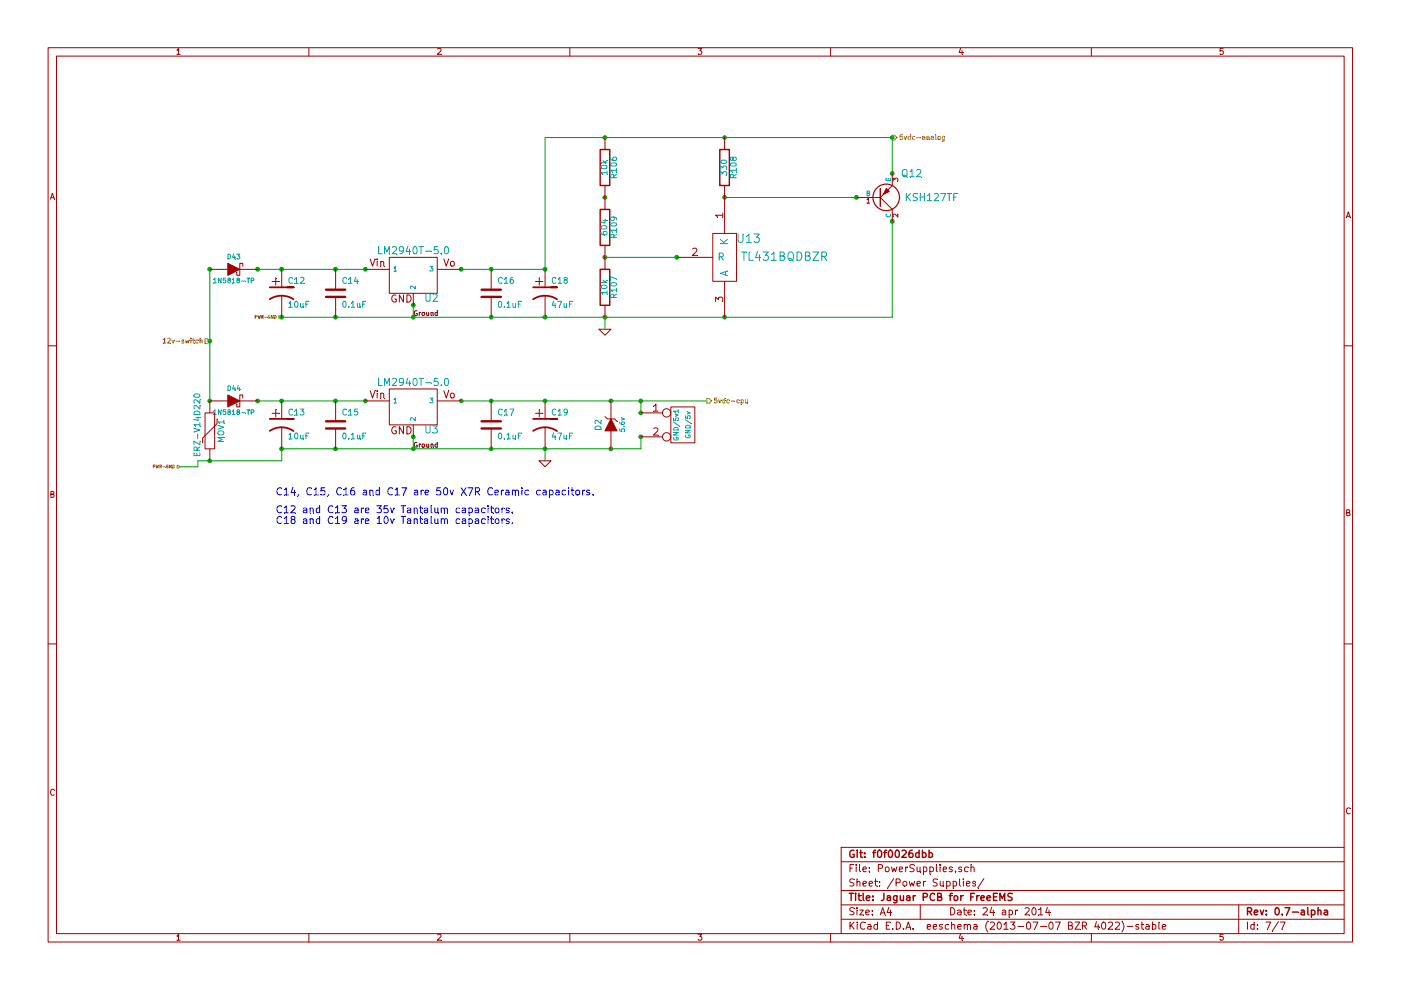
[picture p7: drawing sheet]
EESchema Schematic File Version 2
LIBS:opto
LIBS:power
LIBS:conn
LIBS:transistors
LIBS:device
LIBS:Jaguar
LIBS:Jaguar-cache
EELAYER 27 0
EELAYER END
$Descr A4 11693 8268
encoding utf-8
Sheet 7 7
Title "Jaguar PCB for FreeEMS"
Date "24 apr 2014"
Rev "0.7-alpha"
Comp "Git: f0f0026dbb"
Comment1 ""
Comment2 ""
Comment3 ""
Comment4 ""
$EndDescr
Connection ~ 7450 1850
Connection ~ 7150 1650
Connection ~ 7450 1450
$Comp
L PNP-BCE Q12
U 1 1
P 7350 1650
F 0 "Q12" H 7700 1450 60  0000 R CNN
F 1 "KSH127TF" H 8000 1650 60  0000 R CNN
F 2 "" H 7350 1650 60  0001 C CNN
F 3 "" H 7350 1650 60  0001 C CNN
	1    7350 1650
	1    0    0    1   
$EndComp
Connection ~ 5350 3650
Connection ~ 5350 3450
Wire Wire Line
	5350 3750 2350 3750
Wire Wire Line
	5350 3750 5350 3650
Wire Wire Line
	5900 3350 3850 3350
Connection ~ 5100 3750
Connection ~ 5100 3350
Wire Wire Line
	7450 1850 7450 2650
Connection ~ 6050 1150
Connection ~ 5050 1150
Wire Wire Line
	4550 2250 4550 1150
Wire Wire Line
	4550 2250 3850 2250
Connection ~ 1750 2250
Connection ~ 2150 2250
Wire Wire Line
	3050 2250 2150 2250
Wire Wire Line
	4550 3750 4550 3850
Wire Wire Line
	2350 3750 2350 3850
Connection ~ 1750 3350
Connection ~ 1750 3850
Connection ~ 3450 2650
Wire Wire Line
	3450 2650 3450 2550
Connection ~ 4550 3750
Connection ~ 4550 3350
Connection ~ 4100 3750
Connection ~ 4100 3350
Connection ~ 3850 3350
Connection ~ 3450 3650
Connection ~ 2350 3750
Connection ~ 2800 3750
Connection ~ 3050 3350
Connection ~ 2800 3350
Connection ~ 2350 3350
Connection ~ 2350 2650
Connection ~ 2800 2650
Connection ~ 3450 2550
Connection ~ 4100 2650
Connection ~ 4550 2650
Connection ~ 4550 2250
Connection ~ 4100 2250
Connection ~ 3850 2250
Connection ~ 3050 2250
Connection ~ 2800 2250
Connection ~ 2350 2250
Wire Wire Line
	3450 3750 3450 3650
Connection ~ 3450 3750
Wire Wire Line
	5050 2650 5050 2750
Wire Wire Line
	1750 2250 1750 3350
Connection ~ 1750 2850
Wire Wire Line
	1500 3900 1650 3900
Wire Wire Line
	1650 3900 1650 3850
Wire Wire Line
	1650 3850 2350 3850
Wire Wire Line
	3050 3350 2150 3350
Connection ~ 2150 3350
Connection ~ 5050 2650
Wire Wire Line
	5650 2150 5050 2150
Wire Wire Line
	7150 1650 6050 1650
Connection ~ 6050 2650
Connection ~ 6050 1650
Connection ~ 5650 2150
Connection ~ 5050 2150
Connection ~ 5050 1650
Wire Wire Line
	7450 1450 7450 1150
Connection ~ 7450 1150
Wire Wire Line
	7450 2650 2350 2650
Wire Wire Line
	7450 1150 4550 1150
Wire Wire Line
	5350 3450 5350 3350
Connection ~ 5350 3350
$Comp
L CONN_2 GND/5v1
U 1 1
P 5700 3550
F 0 "GND/5v1" V 5650 3550 40  0000 C CNN
F 1 "GND/5v" V 5750 3550 40  0000 C CNN
F 2 "" H 5700 3550 60  0001 C CNN
F 3 "" H 5700 3550 60  0001 C CNN
	1    5700 3550
	1    0    0    -1  
$EndComp
$Comp
L ZENER D2
U 1 1
P 5100 3550
F 0 "D2" H 5100 3650 50  0000 C CNN
F 1 "5.6v" H 5100 3450 40  0000 C CNN
F 2 "" H 5100 3550 60  0001 C CNN
F 3 "" H 5100 3550 60  0001 C CNN
	1    5100 3550
	0    -1   -1   0   
$EndComp
$Comp
L R R106
U 1 1
P 5050 1400
F 0 "R106" V 5130 1400 50  0000 C CNN
F 1 "10k" V 5050 1400 50  0000 C CNN
F 2 "" H 5050 1400 60  0001 C CNN
F 3 "" H 5050 1400 60  0001 C CNN
	1    5050 1400
	1    0    0    -1  
$EndComp
$Comp
L R R108
U 1 1
P 6050 1400
F 0 "R108" V 6130 1400 50  0000 C CNN
F 1 "330" V 6050 1400 50  0000 C CNN
F 2 "" H 6050 1400 60  0001 C CNN
F 3 "" H 6050 1400 60  0001 C CNN
	1    6050 1400
	1    0    0    -1  
$EndComp
$Comp
L R R109
U 1 1
P 5050 1900
F 0 "R109" V 5130 1900 50  0000 C CNN
F 1 "604" V 5050 1900 50  0000 C CNN
F 2 "" H 5050 1900 60  0001 C CNN
F 3 "" H 5050 1900 60  0001 C CNN
	1    5050 1900
	1    0    0    -1  
$EndComp
$Comp
L R R107
U 1 1
P 5050 2400
F 0 "R107" V 5130 2400 50  0000 C CNN
F 1 "10k" V 5050 2400 50  0000 C CNN
F 2 "" H 5050 2400 60  0001 C CNN
F 3 "" H 5050 2400 60  0001 C CNN
	1    5050 2400
	1    0    0    -1  
$EndComp
$Comp
L TL431LP U13
U 1 1
P 6050 2150
F 0 "U13" H 5850 2300 70  0000 C CNN
F 1 "TL431BQDBZR" H 5550 2150 70  0000 C CNN
F 2 "" H 6050 2150 60  0001 C CNN
F 3 "" H 6050 2150 60  0001 C CNN
	1    6050 2150
	-1   0    0    -1  
$EndComp
$Comp
L DIODESCH D44
U 1 1
P 1950 3350
F 0 "D44" H 1950 3450 40  0000 C CNN
F 1 "1N5818-TP" H 1950 3250 40  0000 C CNN
F 2 "" H 1950 3350 60  0001 C CNN
F 3 "" H 1950 3350 60  0001 C CNN
	1    1950 3350
	1    0    0    -1  
$EndComp
$Comp
L DIODESCH D43
U 1 1
P 1950 2250
F 0 "D43" H 1950 2350 40  0000 C CNN
F 1 "1N5818-TP" H 1950 2150 40  0000 C CNN
F 2 "" H 1950 2250 60  0001 C CNN
F 3 "" H 1950 2250 60  0001 C CNN
	1    1950 2250
	1    0    0    -1  
$EndComp
Text HLabel 2350 2650 0    25   Input ~ 0
PWR-GND
Text HLabel 1500 3900 0    25   Input ~ 0
PWR-GND
$Comp
L VR MOV1
U 1 1
P 1750 3600
F 0 "MOV1" V 1850 3600 50  0000 C CNN
F 1 "ERZ-V14D220" V 1650 3650 50  0000 C CNN
F 2 "" H 1750 3600 60  0001 C CNN
F 3 "" H 1750 3600 60  0001 C CNN
	1    1750 3600
	1    0    0    -1  
$EndComp
Text Notes 2300 4150 0    60   ~ 0
C14, C15, C16 and C17 are 50v X7R Ceramic capacitors.
Text Notes 2300 4300 0    60   ~ 0
C12 and C13 are 35v Tantalum capacitors.\nC18 and C19 are 10v Tantalum capacitors.
Text HLabel 1750 2850 0    40   Input ~ 0
12v-switch
$Comp
L GND #PWR055
U 1 1
P 4550 3850
F 0 "#PWR055" H 4550 3850 30  0001 C CNN
F 1 "GND" H 4550 3780 30  0001 C CNN
F 2 "" H 4550 3850 60  0001 C CNN
F 3 "" H 4550 3850 60  0001 C CNN
	1    4550 3850
	1    0    0    -1  
$EndComp
$Comp
L GND #PWR056
U 1 1
P 5050 2750
F 0 "#PWR056" H 5050 2750 30  0001 C CNN
F 1 "GND" H 5050 2680 30  0001 C CNN
F 2 "" H 5050 2750 60  0001 C CNN
F 3 "" H 5050 2750 60  0001 C CNN
	1    5050 2750
	1    0    0    -1  
$EndComp
Text Label 3450 2650 0    40   ~ 0
Ground
Text Label 3450 3750 0    40   ~ 0
Ground
$Comp
L CP1 C13
U 1 1
P 2350 3550
F 0 "C13" H 2400 3650 50  0000 L CNN
F 1 "10uF" H 2400 3450 50  0000 L CNN
F 2 "" H 2350 3550 60  0001 C CNN
F 3 "" H 2350 3550 60  0001 C CNN
	1    2350 3550
	1    0    0    -1  
$EndComp
$Comp
L C C15
U 1 1
P 2800 3550
F 0 "C15" H 2850 3650 50  0000 L CNN
F 1 "0.1uF" H 2850 3450 50  0000 L CNN
F 2 "" H 2800 3550 60  0001 C CNN
F 3 "" H 2800 3550 60  0001 C CNN
	1    2800 3550
	1    0    0    -1  
$EndComp
$Comp
L LM2937EM-5.0 U3
U 1 1
P 3450 3400
F 0 "U3" H 3600 3204 60  0000 C CNN
F 1 "LM2940T-5.0" H 3450 3600 60  0000 C CNN
F 2 "" H 3450 3400 60  0001 C CNN
F 3 "" H 3450 3400 60  0001 C CNN
	1    3450 3400
	1    0    0    -1  
$EndComp
$Comp
L C C17
U 1 1
P 4100 3550
F 0 "C17" H 4150 3650 50  0000 L CNN
F 1 "0.1uF" H 4150 3450 50  0000 L CNN
F 2 "" H 4100 3550 60  0001 C CNN
F 3 "" H 4100 3550 60  0001 C CNN
	1    4100 3550
	1    0    0    -1  
$EndComp
$Comp
L CP1 C19
U 1 1
P 4550 3550
F 0 "C19" H 4600 3650 50  0000 L CNN
F 1 "47uF" H 4600 3450 50  0000 L CNN
F 2 "" H 4550 3550 60  0001 C CNN
F 3 "" H 4550 3550 60  0001 C CNN
	1    4550 3550
	1    0    0    -1  
$EndComp
Text HLabel 7450 1150 2    40   Output ~ 0
5vdc-analog
Text HLabel 5900 3350 2    40   Output ~ 0
5vdc-cpu
$Comp
L CP1 C18
U 1 1
P 4550 2450
F 0 "C18" H 4600 2550 50  0000 L CNN
F 1 "47uF" H 4600 2350 50  0000 L CNN
F 2 "" H 4550 2450 60  0001 C CNN
F 3 "" H 4550 2450 60  0001 C CNN
	1    4550 2450
	1    0    0    -1  
$EndComp
$Comp
L C C16
U 1 1
P 4100 2450
F 0 "C16" H 4150 2550 50  0000 L CNN
F 1 "0.1uF" H 4150 2350 50  0000 L CNN
F 2 "" H 4100 2450 60  0001 C CNN
F 3 "" H 4100 2450 60  0001 C CNN
	1    4100 2450
	1    0    0    -1  
$EndComp
$Comp
L LM2937EM-5.0 U2
U 1 1
P 3450 2300
F 0 "U2" H 3600 2104 60  0000 C CNN
F 1 "LM2940T-5.0" H 3450 2500 60  0000 C CNN
F 2 "" H 3450 2300 60  0001 C CNN
F 3 "" H 3450 2300 60  0001 C CNN
	1    3450 2300
	1    0    0    -1  
$EndComp
$Comp
L C C14
U 1 1
P 2800 2450
F 0 "C14" H 2850 2550 50  0000 L CNN
F 1 "0.1uF" H 2850 2350 50  0000 L CNN
F 2 "" H 2800 2450 60  0001 C CNN
F 3 "" H 2800 2450 60  0001 C CNN
	1    2800 2450
	1    0    0    -1  
$EndComp
$Comp
L CP1 C12
U 1 1
P 2350 2450
F 0 "C12" H 2400 2550 50  0000 L CNN
F 1 "10uF" H 2400 2350 50  0000 L CNN
F 2 "" H 2350 2450 60  0001 C CNN
F 3 "" H 2350 2450 60  0001 C CNN
	1    2350 2450
	1    0    0    -1  
$EndComp
$EndSCHEMATC
